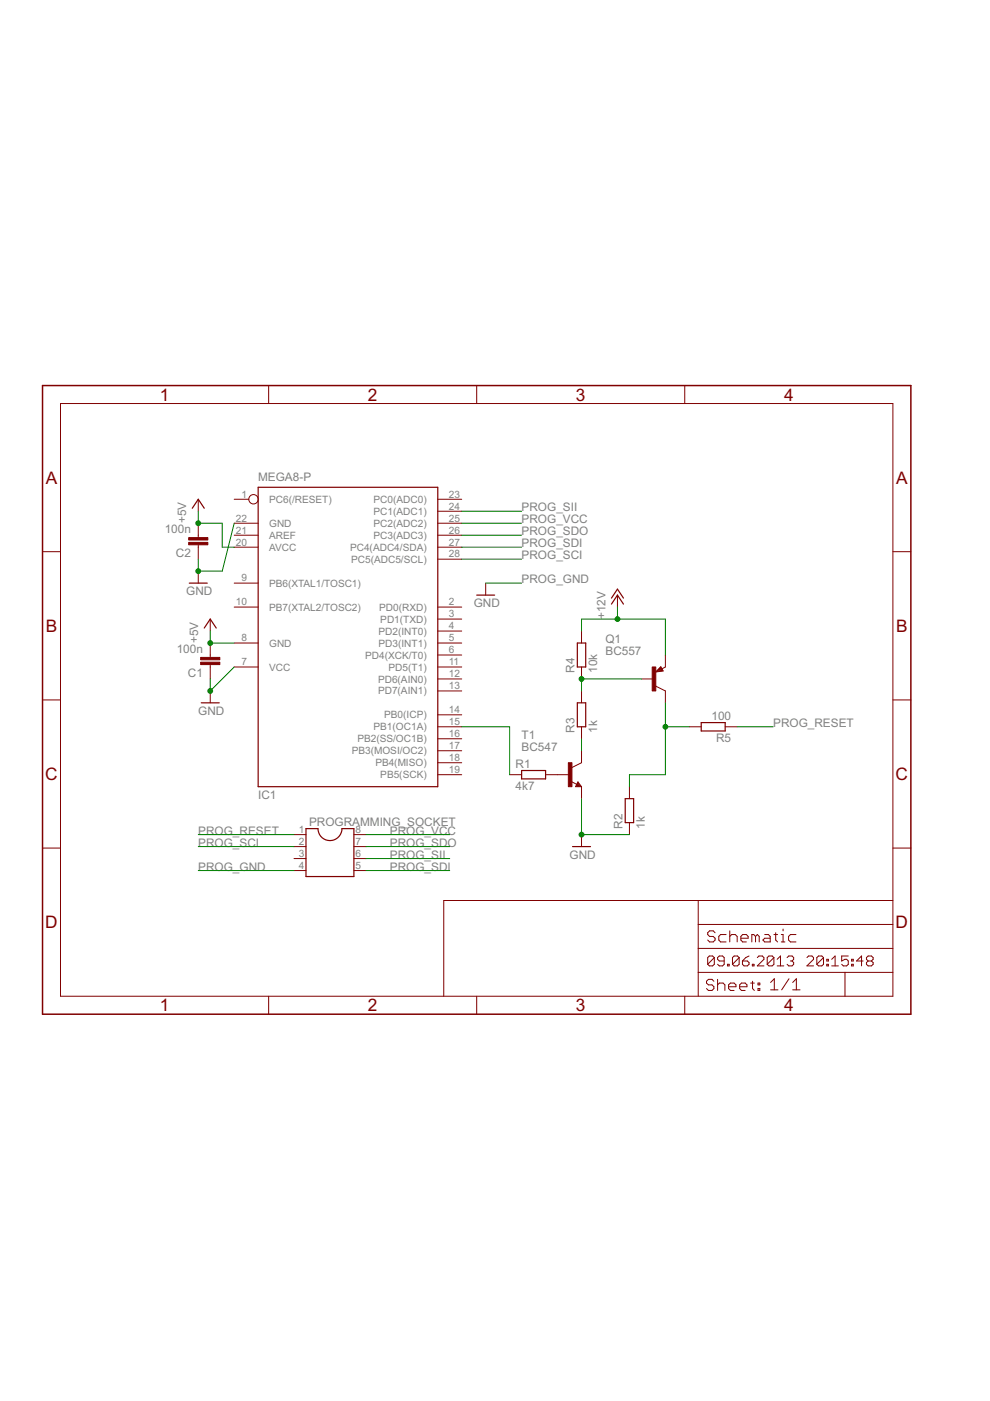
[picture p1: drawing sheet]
<svg xmlns="http://www.w3.org/2000/svg" width="210mm" height="297mm" viewBox="0 0 210 297" stroke-linecap="round" stroke-linejoin="round" font-family="sans-serif">
<g fill="none" stroke="#800000" stroke-width=".25">
<path d="M40.8 107.8l1.2-1.9 1.3 1.9M54.7 103.3h38.1v63.5h-38.1zM40.1 123.6h3.8M43.3 133.2l1.3-1.9 1.2 1.9M101.1 126.2h3.8M122.4 136.3h1.8v5.1h-1.8zM129.6 128.1l1.3-1.9 1.3 1.9M129.6 126.8l1.3-1.9 1.3 1.9M42.7 149h3.8M122.4 149h1.8v5.1h-1.8zM140.1 142h-.4l.4-.2 .2 .4-1 .1 .8-.8 .3 .7M148.7 153.2h5.1v1.8h-5.1z"/>
<path d="M64.9 175.7h2.5a2.54 2.54 0 0 0 2.6 2.5 2.54 2.54 0 0 0 2.5-2.5h2.5v10.1h-10.1zM110.6 163.4h5.1v1.7h-5.1zM121.4 179.5h3.8M122.5 166.3l.2 .2h-.4l.2-.5 .5 .7h-.7M132.6 169.3h1.7v5.1h-1.7z"/>
</g>
<g fill="none" stroke="#800000" stroke-width=".21">
<path d="M12.8 85.6h176.5v125.6h-176.5zM57 81.7v3.9M101.1 81.7v3.9M145.2 81.7v3.9M9 117h3.8M42 105.9v2.5M42 110.9v3.1M42 115.5v3.1M49.7 110.9h5M49.7 113.5h5M49.7 116h5M49.7 105.9h3"/>
<path d="M92.8 110.9h5.1M92.8 113.5h5.1M92.8 116h5.1M92.8 118.6h5.1M92.8 108.4h5.1M92.8 105.9h5.1M189.3 117h3.8M42 121.1v2.5M44.6 131.3v2.5M44.6 136.3v3.1M49.7 128.7h5M49.7 123.6h5"/>
<path d="M49.7 136.3h5M92.8 128.7h5.1M92.8 136.3h5.1M92.8 138.9h5.1M92.8 133.8h5.1M92.8 131.3h5.1M103 123.6v2.6M123.3 133.8v2.5M130.9 126.2v2.5M141.1 138.9v2.5l-.8 .4M9 148.4h3.8M44.6 140.9v3.1"/>
<path d="M44.6 146.5v2.5M49.7 141.4h5M92.8 141.4h5.1M92.8 159.2h5.1M92.8 156.6h5.1M92.8 154.1h5.1M92.8 151.6h5.1M92.8 146.5h5.1M92.8 144h5.1M123.3 159.2v2.5l-2 1M123.3 141.4v2.6M123.3 146.5v2.5"/>
<path d="M123.3 154.1v2.5M136 144h2.5M139 145.5l2.1 1v2.5M140.1 141.4l.5 .9-1.6 .2zM146.1 154.1h2.6M153.8 154.1h2.5M189.3 148.4h3.8M9 179.8h3.8M62.3 177h2.6M62.3 179.5h2.6M75 177h2.6M75 179.5h2.6"/>
<path d="M92.8 164.3h5.1M92.8 161.7h5.1M108.1 164.3h2.5M115.7 164.3h5.1M121.1 165.7l1.2 .6M122.5 165.8l.8 1h-1.3zM123.3 166.8v2.5M123.3 177v2.5M133.5 166.8v2.5M133.5 174.4v2.6M189.3 179.8h3.8M62.3 182h2.6"/>
<path d="M62.3 184.6h2.6M75 182h2.6M75 184.6h2.6M148 190.9v20.3M148 196h41.3M151.6 197.8l-.4-.4h-.7l-.4 .4v.3l.4 .4h.7l.4 .4v.4l-.4 .4h-.7l-.4-.4M153.9 198.1h-1.1l-.4 .4v.8l.4 .4h1.1M154.7 198.5l.4-.4h.8l.4 .4v1.2M154.7 197.4v2.3M157.1 198.9h1.5v-.4l-.4-.4h-.7l-.4 .4v.8l.4 .4h.7M160.2 198.5l-.4-.4h-.4v1.6M160.2 198.5v1.2"/>
<path d="M160.2 198.5l.4-.4 .4 .4v1.2M162.1 198.1h.8l.4 .4v1.2h-1.2l-.3-.4 .3-.4h1.2M164.1 198.1h.8M164.5 197.8v1.5l.4 .4M165.7 199.7h.7M165.7 198.1h.3v1.6M166 197v.4M168.8 198.1h-1.2l-.4 .4v.8l.4 .4h1.2M189.3 190.9h-95.2v20.3M57 211.2v3.8M101.1 211.2v3.8M145.2 211.2v3.8"/>
<path d="M148 206.2h41.3M148 201.1h41.3M151.4 208l-.4-.4h-.8l-.4 .4v.4l.4 .4h.8l.4 .4v.4l-.4 .4h-.8l-.4-.4M151.4 203l-.3-.3h-.7l-.3 .3v1.4M151.4 203v1.4l-.3 .4h-.7l-.3-.4M151.4 203l-1.3 1.4M152.1 207.6v2.4M152.1 208.8l.4-.4h.8l.4 .4v1.2M153.5 203.8h-1l-.4-.4v-.4l.4-.3h.7l.3 .3v1.4l-.3 .4h-.7l-.4-.4M154.2 204.4h.4v.4h-.4zM154.5 209.2h1.5v-.4l-.4-.4h-.7l-.4 .4v.8l.4 .4h.7M156.7 203l-.3-.3h-.7l-.4 .3v1.4"/>
<path d="M156.7 203v1.4l-.3 .4h-.7l-.4-.4M156.7 203l-1.4 1.4M156.8 209.2h1.6v-.4l-.4-.4h-.8l-.4 .4v.8l.4 .4h.8M157.4 203.8h1.1l.3 .3v.3l-.3 .4h-.7l-.4-.4zM158.8 202.7l-.7 .3-.7 .8M159.2 208.4h.7M159.5 204.4h.4v.4h-.4zM159.6 208v1.6l.3 .4M160.6 203l.3-.3h.7l.4 .3v.4l-1.4 1.4h1.4M160.7 208.4h.4v.4h-.4zM160.7 209.6h.4v.4h-.4zM163.4 208.3l.8-.8v2.4"/>
<path d="M163.4 209.9h1.6M164.1 203l-.4-.3h-.7l-.3 .3v1.4M164.1 203v1.4l-.4 .4h-.7l-.3-.4M164.1 203l-1.4 1.4M164.8 204.8h1.4M164.8 203.4l.7-.7v2.1M166.9 203l.3-.3h.7l.4 .3v.4l-.4 .4M167.3 207.5l-1.6 2.4M167.6 203.8h.3M167.9 203.8l.4 .3v.3l-.4 .4h-.7l-.3-.4M168.1 209.9h1.5M168.1 208.3l.7-.8v2.4"/>
<path d="M171.1 203l.3-.3h.7l.4 .3v.4l-1.4 1.4h1.4M174.6 203l-.4-.3h-.7l-.3 .3v1.4M174.6 203v1.4l-.4 .4h-.7l-.3-.4M174.6 203l-1.4 1.4M175.3 204.4h.3v.4h-.3zM175.3 203.4h.3v.4h-.3zM176.3 204.8h1.5M176.3 203.4l.8-.7v2.1M179.2 206.2v5M179.9 202.7h-1.4v1.1l.7-.4h.3l.4 .4v.6l-.4 .4h-.7l-.3-.4M180.6 204.4h.3v.4h-.3zM180.6 203.4h.3v.4h-.3z"/>
<path d="M183 203.8h-1.4l1.1-1.1v2.1M184.1 203.8l-.4-.4v-.4l.4-.3h.7l.3 .3v.4l-.3 .4M184.1 203.8l-.4 .3v.3l.4 .4h.7l.3-.4v-.3l-.3-.3M184.1 203.8h.7"/>
<circle cx="53.7" cy="105.9" r=".99"/>
</g>
<g fill="#800000" stroke="#800000" stroke-width=".21">
<path d="M138.3 141.4h.7v5.1h-.7z"/>
<path d="M120.5 161.7h.8v5.1h-.8z"/>
<path d="M42.5 139.4h4.1v.5h-4.1z"/>
<path d="M42.5 140.4h4.1v.5h-4.1z"/>
<path d="M40 114h4.1v.5h-4.1z"/>
<path d="M40 115h4.1v.5h-4.1z"/>
</g>
<path d="M9 81.7h184.1v133.3h-184.1z" fill="none" stroke="#800000" stroke-width=".32"/>
<g fill="none" stroke="#008000" stroke-width=".21">
<path d="M42 108.4v2.5h5.1v5.1h2.6M49.7 110.9l-2.6 10.2h-5.1v-2.5M97.9 110.9h12.7M97.9 116h12.7M97.9 108.4h12.7M97.9 118.6h12.7M97.9 113.5h12.7M44.6 133.8v2.5h5.1M103 123.6h7.6M123.3 133.8v-2.5h17.8v7.6M130.9 128.7v2.6M49.7 141.4l-5.1 5.1v-2.5"/>
<path d="M97.9 154.1h10.2v10.2M123.3 156.6v2.6M136 144h-12.7v2.5M141.1 149v15.3h-7.6v2.5M141.1 154.1h5M156.3 154.1h7.6M42 177h20.3M42 179.5h20.3M77.6 177h17.8M77.6 179.5h17.8M123.3 169.3v7.7h10.2M42 184.6h20.3"/>
<path d="M77.6 184.6h17.8M77.6 182h17.8"/>
</g>
<g fill="#008000" stroke="#008000" stroke-width=".21">
<circle cx="123.3" cy="177" r=".51"/>
<circle cx="44.6" cy="146.5" r=".51"/>
<circle cx="42" cy="121.1" r=".51"/>
<circle cx="123.3" cy="144" r=".51"/>
<circle cx="130.9" cy="131.3" r=".51"/>
<circle cx="141.1" cy="154.1" r=".51"/>
<circle cx="44.6" cy="136.3" r=".51"/>
<circle cx="42" cy="110.9" r=".51"/>
</g>
<g font-size="4.1" fill="#800000">
<text x="33.9" y="84.9">1</text>
<text x="78" y="84.9">2</text>
<text x="122.1" y="84.9">3</text>
<text x="166.2" y="84.9">4</text>
<text x="9.7" y="102.5">A</text>
<text x="190" y="102.5">A</text>
<text x="9.7" y="134">B</text>
<text x="190" y="134">B</text>
<text x="9.6" y="165.4">C</text>
<text x="189.9" y="165.4">C</text>
<text x="9.6" y="196.8">D</text>
<text x="189.9" y="196.8">D</text>
<text x="33.9" y="214.4">1</text>
<text x="78" y="214.4">2</text>
<text x="122.1" y="214.4">3</text>
<text x="166.2" y="214.4">4</text>
</g>
<g font-size="2.8" fill="#808080">
<text x="54.7" y="102">MEGA8-P</text>
<text x="34.9" y="113.1">100n</text>
<text x="39.5" y="110.9" transform="rotate(-90 39.5 110.9)">+5V</text>
<text x="110.6" y="110.9">PROG_VCC</text>
<text x="110.6" y="108.4">PROG_SII</text>
<text x="110.6" y="113.5">PROG_SDO</text>
<text x="37.3" y="118.2">C2</text>
<text x="110.6" y="116">PROG_SDI</text>
<text x="110.6" y="118.6">PROG_SCI</text>
<text x="110.6" y="123.6">PROG_GND</text>
<text x="39.5" y="126.2">GND</text>
<text x="100.4" y="128.7">GND</text>
<text x="128.4" y="131.2" transform="rotate(-90 128.4 131.2)">+12V</text>
<text x="42" y="136.3" transform="rotate(-90 42 136.3)">+5V</text>
<text x="128.4" y="136.3">Q1</text>
<text x="37.5" y="138.5">100n</text>
<text x="39.9" y="143.6">C1</text>
<text x="121.8" y="142.7" transform="rotate(-90 121.8 142.7)">R4</text>
<text x="126.6" y="142.7" transform="rotate(-90 126.6 142.7)">10k</text>
<text x="128.4" y="138.9">BC557</text>
<text x="42" y="151.6">GND</text>
<text x="121.8" y="155.4" transform="rotate(-90 121.8 155.4)">R3</text>
<text x="126.6" y="155.4" transform="rotate(-90 126.6 155.4)">1k</text>
<text x="150.8" y="152.6">100</text>
<text x="163.9" y="154.1">PROG_RESET</text>
<text x="110.6" y="159.2">BC547</text>
<text x="110.6" y="156.6">T1</text>
<text x="151.8" y="157.4">R5</text>
<text x="109.3" y="167.6">4k7</text>
<text x="109.3" y="162.8">R1</text>
<text x="54.7" y="169.3">IC1</text>
<text x="42" y="177">PROG_RESET</text>
<text x="42" y="179.5">PROG_SCI</text>
<text x="65.5" y="175">PROGRAMMING_SOCKET</text>
<text x="82.7" y="177">PROG_VCC</text>
<text x="82.7" y="179.5">PROG_SDO</text>
<text x="131.9" y="175.7" transform="rotate(-90 131.9 175.7)">R2</text>
<text x="136.7" y="175.7" transform="rotate(-90 136.7 175.7)">1k</text>
<text x="42" y="184.6">PROG_GND</text>
<text x="82.7" y="184.6">PROG_SDI</text>
<text x="82.7" y="182">PROG_SII</text>
<text x="120.8" y="182">GND</text>
</g>
<g font-size="2.4" fill="#808080">
<text x="51.2" y="105.5">1</text>
<text x="57.1" y="106.6">PC6(/RESET)</text>
<text x="79.2" y="106.6">PC0(ADC0)</text>
<text x="95.2" y="105.5">23</text>
<text x="50" y="110.6">22</text>
<text x="50" y="113.1">21</text>
<text x="57.1" y="111.7">GND</text>
<text x="79.2" y="111.7">PC2(ADC2)</text>
<text x="79.2" y="109.2">PC1(ADC1)</text>
<text x="95.2" y="113.1">26</text>
<text x="95.2" y="110.6">25</text>
<text x="95.2" y="108">24</text>
<text x="50" y="115.7">20</text>
<text x="57.1" y="114.2">AREF</text>
<text x="57.1" y="116.8">AVCC</text>
<text x="74.2" y="116.8">PC4(ADC4/SDA)</text>
<text x="74.5" y="119.3">PC5(ADC5/SCL)</text>
<text x="79.2" y="114.2">PC3(ADC3)</text>
<text x="95.2" y="118.2">28</text>
<text x="95.2" y="115.7">27</text>
<text x="51.2" y="123.3">9</text>
<text x="57.1" y="124.4">PB6(XTAL1/TOSC1)</text>
<text x="50" y="128.4">10</text>
<text x="57.1" y="129.5">PB7(XTAL2/TOSC2)</text>
<text x="80.4" y="129.5">PD0(RXD)</text>
<text x="95.2" y="130.9">3</text>
<text x="95.2" y="128.4">2</text>
<text x="51.2" y="136">8</text>
<text x="57.1" y="137.1">GND</text>
<text x="80.3" y="137.1">PD3(INT1)</text>
<text x="80.3" y="134.6">PD2(INT0)</text>
<text x="80.6" y="132">PD1(TXD)</text>
<text x="95.2" y="136">5</text>
<text x="95.2" y="133.4">4</text>
<text x="51.2" y="141.1">7</text>
<text x="57.1" y="142.2">VCC</text>
<text x="77.4" y="139.6">PD4(XCK/T0)</text>
<text x="82.4" y="142.2">PD5(T1)</text>
<text x="95.2" y="143.6">12</text>
<text x="95.2" y="141.1">11</text>
<text x="95.2" y="138.5">6</text>
<text x="80.2" y="147.2">PD7(AIN1)</text>
<text x="80.2" y="144.7">PD6(AIN0)</text>
<text x="95.2" y="146.1">13</text>
<text x="79.2" y="154.9">PB1(OC1A)</text>
<text x="81.5" y="152.3">PB0(ICP)</text>
<text x="95.2" y="153.7">15</text>
<text x="95.2" y="151.2">14</text>
<text x="74.6" y="159.9">PB3(MOSI/OC2)</text>
<text x="75.8" y="157.4">PB2(SS/OC1B)</text>
<text x="95.2" y="161.4">18</text>
<text x="95.2" y="158.8">17</text>
<text x="95.2" y="156.3">16</text>
<text x="79.6" y="162.5">PB4(MISO)</text>
<text x="80.6" y="165">PB5(SCK)</text>
<text x="95.2" y="163.9">19</text>
<text x="63.3" y="176.6">1</text>
<text x="63.3" y="179.1">2</text>
<text x="75.4" y="179.1">7</text>
<text x="75.4" y="176.6">8</text>
<text x="63.3" y="181.7">3</text>
<text x="63.3" y="184.2">4</text>
<text x="75.4" y="184.2">5</text>
<text x="75.4" y="181.7">6</text>
</g>
</svg>
